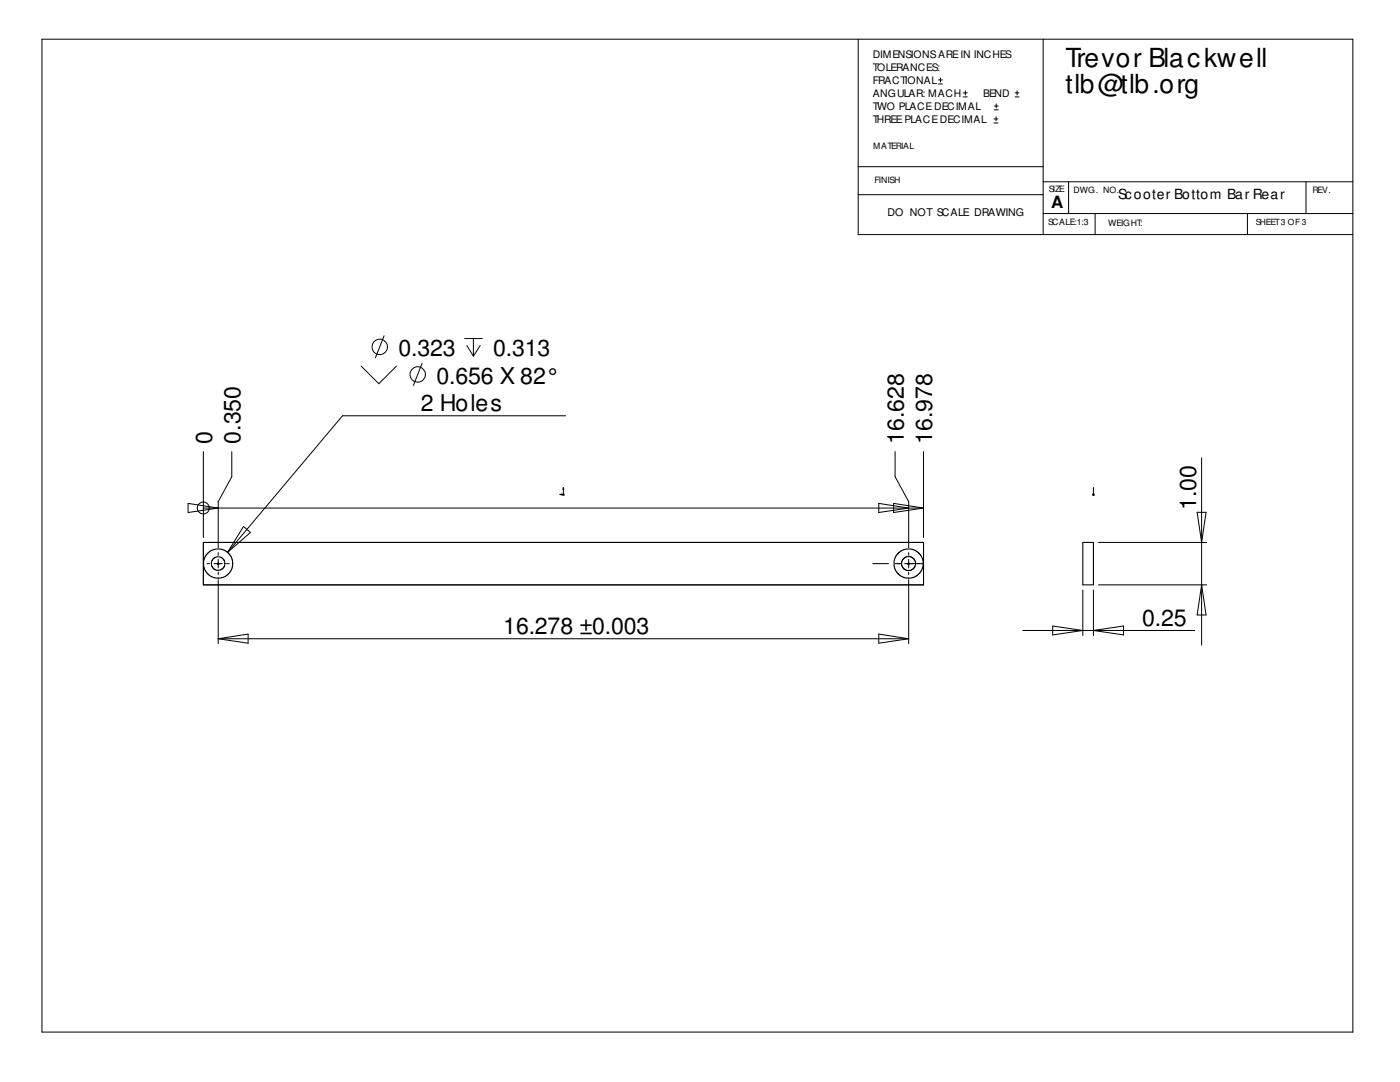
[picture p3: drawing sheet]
<svg xmlns="http://www.w3.org/2000/svg" width="279mm" height="216mm" viewBox="0 0 279 216" stroke-linecap="round" stroke-linejoin="round" font-family="sans-serif">
<g fill="none" stroke="#000" stroke-width=".2">
<path d="M8.4 7.8h261.6v198.1h-261.6zM171.3 7.8v39h98.7M187.3 16.8h.8M187.3 15.9h.8M187.7 15.6v.8M192.2 19.3h.8M192.2 18.5h.8M192.6 18.2v.8M202.6 19.3h.8M202.6 18.5h.8M203 18.2v.8M208.2 7.8v39"/>
<path d="M171.3 38.9h36.9M171.3 33.3h36.9M198.4 24.5h.8M198.4 23.7h.8M198.4 21.9h.8M198.4 21.2h.8M198.8 23.3v.8M198.8 20.7v.8M208.2 36.3h61.8M213.3 36.3v6.3M260.6 36.3v6.3M208.2 42.6h61.8"/>
<path d="M218.6 42.6v4.2M249 42.6v4.2M72.1 73.1l3.5 3.5 3.5-3.5M76.7 67l-1.8 4.4M84.2 72.5l-1.7 4.4M92.7 67.6h3.6M93.2 69l1.3 2.1M94.5 67.6v3.5M95.8 69l-1.3 2.1M40.6 90.1v17.2M46.3 90.1v5l-2.7 5v9.2M111.7 98.7l.4-.1v.2z"/>
<path d="M111.7 98.7h.9M112.3 98.5l.3 .3M112.4 97.3l.1 .4h-.2zM112.4 97.3v1.5M112.6 98.5l-.3 .3M112.9 83h-44.5l-23 27.2M178.6 90.1v5l2.7 5v9.2M184.3 90.1v17.2M218.1 98.7h.3M218.1 98.5l.3 .3M218.2 98.6v.2zM218.2 97.3v.4z"/>
<path d="M218.2 98.7h.1M218.2 97.3v1.5M218.3 98.5l-.3 .3M239.8 91.3v37.4M37.5 100.4l6.1 1-6.1 .9zM40.6 101.4h.1M40.6 108.2h143.7v8.5h-143.7zM40.6 101.4h143.7M41.3 112.5h.6M42.7 112.5h1.7M43.4 112.3l.3 .3M43.6 110.3v.5"/>
<path d="M43.6 111.6v1.7M43.6 114.2v.5M43.6 115.7v12.7M43.7 112.3l-.3 .3M45.2 112.5h.6M48.6 105.1l1.4 1.1-4.6 4zM174.2 112.5h3.1M175.4 100.4l5.9 1-5.9 .9zM178.3 100.4l6 1-6 .9zM178.6 112.5h1.3M180.5 112.5h3.8M181.2 112.3l.3 .3"/>
<path d="M181.3 110.3v.5M181.3 111.6v1.7M181.3 114.2v.5M181.3 115.7v12.7M181.5 112.3l-.3 .3M216.1 117.7v9.1M218.2 117.7v9.1M219.2 116.7h21.6M219.2 108.2h21.6M238.9 102.2h1.8l-.9 6zM239.8 116.7l.9 6h-1.8zM43.6 127.5h137.7"/>
<path d="M43.6 127.5l5.9-1v1.8zM175.4 126.5l5.9 1-5.9 .8zM204.1 125.8h34.3M210.1 124.9l6 .9-6 .9zM218.2 125.8l6-.9v1.8z"/>
<circle cx="75.8" cy="69.2" r="1.55"/>
<circle cx="83.4" cy="74.7" r="1.55"/>
<circle cx="40.6" cy="101.4" r="1.2"/>
</g>
<path d="M40.6 108.2h143.7v8.5h-143.7zM44.9 112.4l-.4 1-.4 .3-.5 .1-.8-.2-.4-.4-.2-.4v-.7l.2-.4 .4-.4 .4-.2h.6l.5 .2 .4 .4 .2 .8M46.4 112.4l-.1 .9-.5 1.1-1 .7-1.2 .3-.9-.1-1.1-.6-.6-.8-.4-1 .1-1.3 .5-.9 .9-.8 1-.4 1.3 .1 1.1 .6 .7 1 .3 1.3M182.7 112.4l-.3 .9-.7 .5h-.7l-.4-.1-.4-.4-.3-.5v-.7l.2-.4 .4-.4 .5-.2h.7l.5 .2 .5 .7v.5M184.3 112.4l-.2 .9-.6 1.1-.9 .7-1.3 .3-.8-.1-1.1-.6-.6-.8-.4-1 .1-1.3 .5-.9 .9-.8 1-.4 1.3 .1 1.1 .6 .7 1 .3 1.3M216.1 108.2h2.1v8.5h-2.1z" fill="none" stroke="#000" stroke-width=".21"/>
<g fill="#000">
<path d="M111.7 98.7l.4-.1v.2zM112.4 97.3l.1 .4h-.2zM218.2 98.6v.2z"/>
<path d="M218.2 97.3v.4z" fill-rule="evenodd"/>
</g>
<g font-size="5.2">
<text x="212.6" y="13.4">Trevor Blackwell</text>
<text x="212.6" y="18.5">tlb@tlb.org</text>
</g>
<g font-size="4.6">
<text x="79.5" y="71">0.323</text>
<text x="98.4" y="71">0.313</text>
<text x="87.1" y="76.5">0.656 X 82°</text>
<text x="84" y="82">2 Holes</text>
<text x="42.3" y="88.5" transform="rotate(-90 42.3 88.5)">0</text>
<text x="48" y="88.5" transform="rotate(-90 48 88.5)">0.350</text>
<text x="180.4" y="88.5" transform="rotate(-90 180.4 88.5)">16.628</text>
<text x="186" y="88.5" transform="rotate(-90 186 88.5)">16.978</text>
<text x="238.7" y="101.8" transform="rotate(-90 238.7 101.8)">1.00</text>
<text x="228" y="124.9">0.25</text>
<text x="100.4" y="126.5">16.278 ±0.003</text>
</g>
<text font-size="3.4" x="209.8" y="41.4">A</text>
<text font-size="2.8" x="223.1" y="39.8">Scooter Bottom Bar Rear</text>
<g font-size="2.1">
<text x="174.2" y="11.6">DIMENSIONSAREIN INCHES</text>
<text x="174.2" y="14.2">TOLERANCES:</text>
<text x="174.2" y="16.8">FRACTIONAL</text>
<text x="174.2" y="19.4">ANGULAR: MACH</text>
<text x="174.2" y="22">TWO PLACEDECIMAL</text>
<text x="196.2" y="19.4">BEND</text>
<text x="174.2" y="24.5">THREEPLACEDECIMAL</text>
<text x="177.1" y="43.2">DO NOT SCALE DRAWING</text>
</g>
<g font-size="1.7">
<text x="174.3" y="29.8">MATERIAL</text>
<text x="174.5" y="36.4">FINISH</text>
<text x="209.3" y="38.3">SIZE</text>
<text x="214.2" y="38.4">DWG. NO.</text>
<text x="261.9" y="38.5">REV.</text>
<text x="209.2" y="44.9">SCALE:1:3</text>
<text x="221.1" y="45">WEIGHT:</text>
<text x="250.6" y="44.9">SHEET3 OF3</text>
</g>
</svg>
